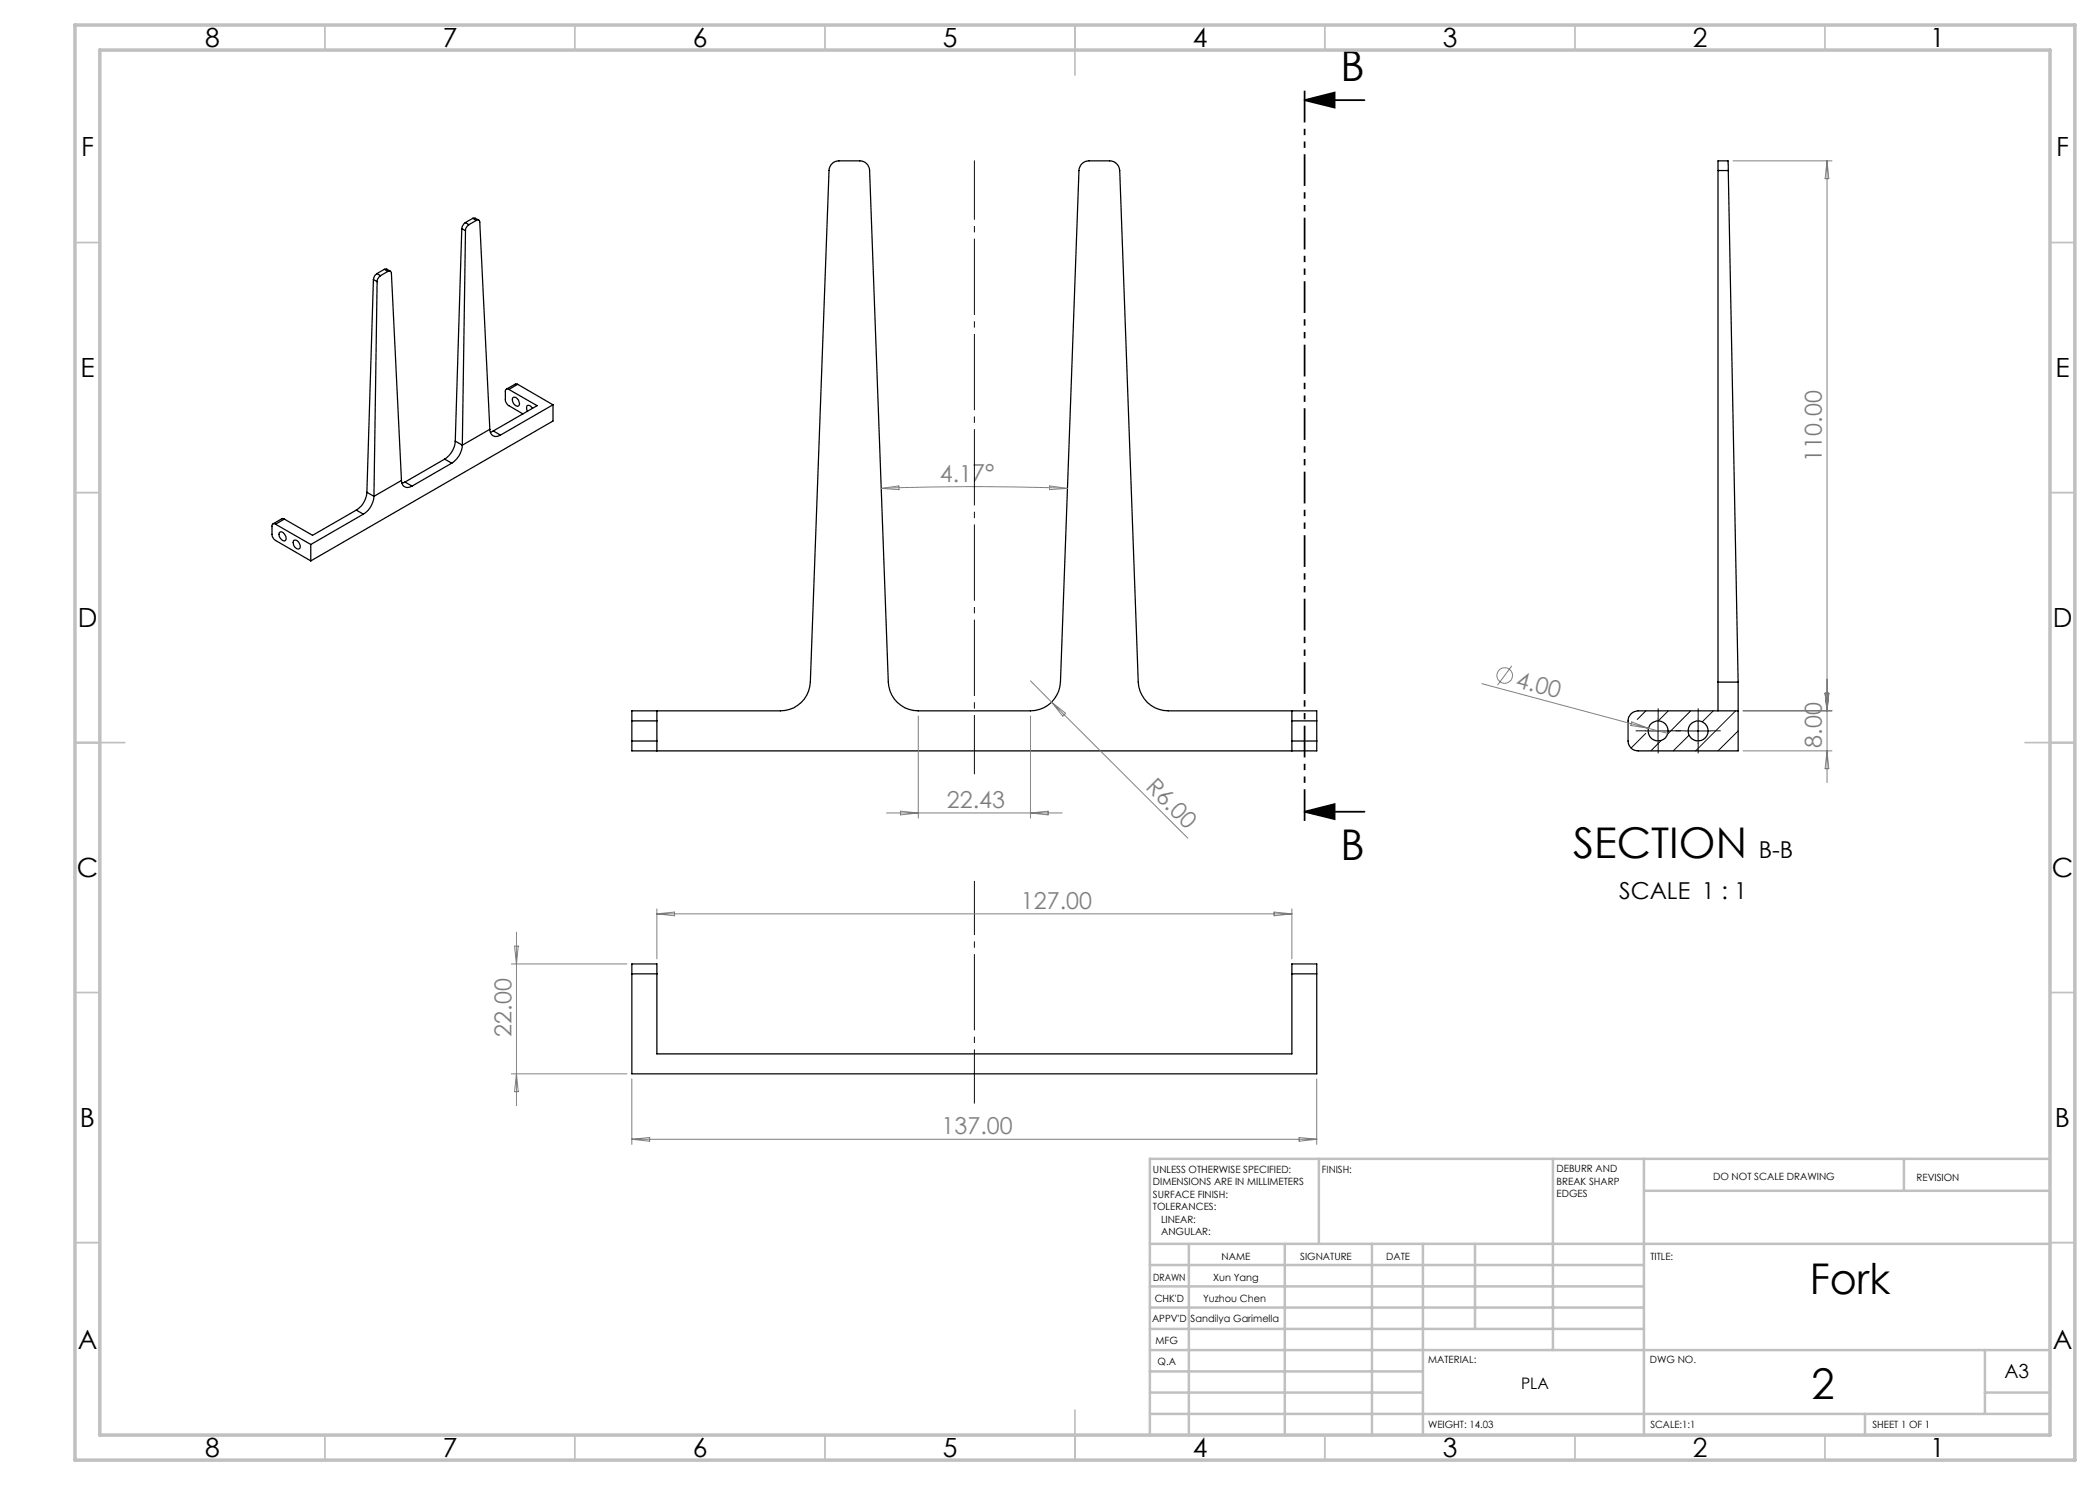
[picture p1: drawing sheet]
<svg xmlns="http://www.w3.org/2000/svg" width="420mm" height="297mm" viewBox="0 0 420 297" stroke-linecap="round" stroke-linejoin="round" font-family="sans-serif">
<g fill="none" stroke="#000" stroke-width=".25">
<path d="M343.6 34.1v-1.9h2l.1 1.9M343.6 34.1h2.1M343.6 34.1v102.3M345.7 34.1l1.9 102.3M74.7 55.9l.7 .4M74.7 55.9l-1.3 42.6M75.4 54.7a1.62 1.62 0 0 0-.7 1.2M75.4 54.7l.7 .4M75.4 56.3l-.6 43M76.1 55.1l-.6 .7-.1 .5M76.9 53.9l.4-.1 .8 .5M76.9 53.9l.7 .4"/>
<path d="M76.9 53.9l-1.5 .8M77.6 54.3a.44 .44 0 0 1 .5-.1 .44 .44 0 0 1 .2 .5l2 41.4M77.6 54.3l-1.5 .8M92.4 45.7l.7 .4M92.4 45.7l-1.3 42.5M93.1 44.5l-.6 .7-.1 .5M93.1 44.5l.7 .4M93.1 46.1l-.6 42.9M93.8 44.9a1.56 1.56 0 0 0-.7 1.2M94.5 43.7l.4-.1 .8 .4M94.5 43.7l.8 .4M94.5 43.7l-1.4 .8"/>
<path d="M95.3 44.1a.42 .42 0 0 1 .4-.1 .42 .42 0 0 1 .3 .5l2 41.4M95.3 44.1l-1.5 .8M101.8 77.9a.42 .42 0 0 0-.5-.1 .42 .42 0 0 0-.2 .5v1.6a1.62 1.62 0 0 0 .7 1.2l2.8 1.7M101.8 77.9l5.6 3.2-8.7 5.1M102.7 79.5a1.13 1.13 0 0 1 1 .6 1.13 1.13 0 0 1-.1 1.1 1.2 1.2 0 0 1-.9-1.7zM103.5 76.9l-.3-.1-1.9 1M103.5 76.9l-1.7 1M103.5 76.9l7.1 4.1M73.4 98.5a4.6 4.6 0 0 1-2.1 3.5M73.4 98.5l1.4 .8M74.8 99.3a4.6 4.6 0 0 1-2.1 3.5M80.3 96.1a1.3 1.3 0 0 0 .7 1.3 1.3 1.3 0 0 0 1.4-.2"/>
<path d="M80.3 96.1l-5.5 3.2M81 96.4l-.6 .3M81 96.4l1.4 .8M88.9 91.8l1.4 .8M88.9 91.8l-7.9 4.6M90.3 92.6l-7.9 4.6M91.1 88.2a4.7 4.7 0 0 1-2.2 3.6M91.1 88.2l1.4 .8M92.5 89a4.5 4.5 0 0 1-2.2 3.6M98 85.9a1.3 1.3 0 0 0 .6 1.3 1.3 1.3 0 0 0 1.5-.2M98 85.9l-5.5 3.1M98.7 86.2l-.6 .3"/>
<path d="M98.7 86.2l1.4 .8M106.5 81.7a.78 .78 0 0 0-1.1-.5l-.1 .4 .2 .7M110.6 81l-10.5 6M110.6 81v3.2l-48.4 28M55.1 104.8a.42 .42 0 0 0-.5 0 .42 .42 0 0 0-.2 .4v1.7a1.6 1.6 0 0 0 .7 1.2l7.1 4.1M55.1 104.8l7.1 4.1M55.9 106.5a.78 .78 0 0 1 1.2 .6 .55 .55 0 0 1 .1 .8 .55 .55 0 0 1-.7 .2 1.3 1.3 0 0 1-.6-1.6zM56.9 103.8l-.5-.1-1.8 1.1M56.9 103.8l-1.8 1M58.7 108.2a1 1 0 0 1 1.3 1 .49 .49 0 0 1-.3 .6 .49 .49 0 0 1-.6-.2l-.4-.7zM62.2 108.9v3.3M71.3 102l1.4 .8"/>
<path d="M71.3 102l-8.8 5.1-5.6-3.3M72.7 102.8l-10.5 6.1M343.6 136.4v5.8M343.6 136.4h4M347.6 136.4v5.8M126.4 148.2v2h136.9v-2M126.4 144.2v-2h29.7a6 6 0 0 0 6-5.8l3.7-102.3a1.99 1.99 0 0 1 2-1.9h4.1a1.99 1.99 0 0 1 2 1.9l3.8 102.3a6 6 0 0 0 6 5.8h22.4a6 6 0 0 0 6-5.8l3.7-102.3a1.99 1.99 0 0 1 2-1.9h4.1a2.05 2.05 0 0 1 2 1.9l3.7 102.3a6 6 0 0 0 6 5.8h29.7v2M126.4 148.2h5M126.4 144.2h5M126.4 144.2v4M131.4 148.2v2M131.4 142.2v2"/>
<path d="M131.4 144.2v4M258.4 148.2v2M258.4 142.2v2M258.4 148.2h4.9M258.4 144.2v4M258.4 144.2h4.9M263.3 144.2v4M326.2 142.8l.6-.5 .8-.1h20v8h-20a1.99 1.99 0 0 1-2-2v-4a1.78 1.78 0 0 1 .6-1.4zM126.4 194.8v-2h5v2M126.4 194.8v20h136.9v-20M126.4 194.8h5M131.4 194.8v16h127v-16"/>
<path d="M258.4 194.8v-2h4.9v2M258.4 194.8h4.9"/>
<circle cx="331.6" cy="146.2" r="2"/>
<circle cx="339.6" cy="146.2" r="2"/>
</g>
<g fill="none" stroke="#000" stroke-width=".2">
<path d="M329.1 146.2h5M329.1 146.7l-2.9 2.9M329.2 142.2l-1.8 1.7M331.6 143.7v5M332.2 148.1l-2 2.1M333.7 142.2l-2.1 2M337.1 146.2h5M337.8 147l-3.2 3.2M338.1 142.2l-4.6 4.6M339.6 143.7v5M342.7 142.2l-2.2 2.2M347.1 142.2l-8 8"/>
<path d="M347.6 146.2l-4 4"/>
</g>
<g fill="none" stroke="#808080" stroke-width=".2">
<path d="M346.6 32.2h19.8M365.4 32.2v124.3M365.4 32.2l.4 3.5h-.8zM176.2 97.7a487 487 0 0 1 37.3 0M176.2 97.7l3.6-.5v.7zM209.9 97.2l3.6 .5-3.6 .2zM206.1 136.2l4.2 4.2M296.4 136.7l33.3 9M302.4 133.2l-2.9 3.8M365 138.6h.8l-.4 3.6zM183.7 143.2v20.4M206.1 143.2v20.4"/>
<path d="M210.3 140.4l27.3 27.2M210.3 140.4l2.8 2.3-.6 .5zM326.4 144.4l3.3 1.3-3.6-.6zM329.7 145.7l3.9 1M348.6 150.2h17.8M348.6 142.2h17.8M365.4 150.2l.4 3.5h-.8zM177.3 162.6h35.1M180.1 162.2l3.6 .4-3.6 .4zM206.1 162.6l3.5-.4v.8zM102.3 192.8h23.1M102.9 189.2h.7l-.3 3.6z"/>
<path d="M103.3 186.4v34.7M131.4 181.8v10M131.4 182.8h127M131.4 182.8l3.5-.4v.8zM254.8 182.4l3.6 .4-3.6 .4zM258.4 181.8v10M102.3 214.8h23.1M103.3 214.8l.3 3.5h-.7zM126.4 215.8v13.1M263.3 215.8v13.1M126.4 227.9h136.9M126.4 227.9l3.5-.4v.7z"/>
<path d="M259.8 227.5l3.5 .4-3.5 .3z"/>
<circle cx="300.9" cy="135.1" r="1.55"/>
</g>
<path d="M260.9 20l6-1.5v3zM260.9 20h12M260.9 162.3l6-1.5v3zM260.9 162.3h12" fill="none" stroke="#000" stroke-width=".35"/>
<path d="M194.9 176.2v44.5" fill="none" stroke="#000" stroke-width=".2" stroke-dasharray="15.2 1.3 1.3 1.3" stroke-dashoffset="4.4" stroke-linecap="butt"/>
<path d="M329.1 146.2h-2M331.6 143.7v-2M331.6 148.7v2M334.1 146.2h2M337.1 146.2h-2M339.6 143.7v-2M339.6 148.7v2M342.1 146.2h2" fill="none" stroke="#000" stroke-width=".2" stroke-dasharray="15.2 1.3 1.3 1.3" stroke-linecap="butt"/>
<path d="M194.9 32.1v122.7" fill="none" stroke="#000" stroke-width=".2" stroke-dasharray="15.2 1.3 1.3 1.3" stroke-dashoffset="3.4" stroke-linecap="butt"/>
<path d="M260.9 18v146.3" fill="none" stroke="#000" stroke-width=".35" stroke-dasharray="6.3 1.3 1.3 1.3 1.3 1.3" stroke-dashoffset="-.1" stroke-linecap="butt"/>
<g fill="none" stroke="#c0c0c0" stroke-width=".35">
<path d="M65 5v5M115 5v5M165 5v5M215 5v10M265 5v5M315 5v5M365 5v5M15 48.5h5M410 48.5h5M15 98.5h5M410 98.5h5M15 148.5h10"/>
<path d="M405 148.5h10M15 198.5h5M410 198.5h5M15 248.5h5M410 248.5h5M65 287v5M115 287v5M165 287v5M215 282v10M265 287v5M315 287v5M365 287v5"/>
</g>
<g fill="none" stroke="#c0c0c0" stroke-width=".5">
<path d="M263.8 231.8v17M310.6 231.8v38.2M328.8 231.8v55.2M328.8 238.2h81.2M380.8 231.8v6.4M410 231.8h-180v55.2M230 248.8h180M230 257.3h98.8M230 253h98.8M237.8 248.8v38.2M257 248.8v38.2M274.4 248.8v38.2"/>
<path d="M284.6 248.8v38.2M295 248.8v17M230 265.8h98.8M230 261.5h98.8M230 278.5h54.6M230 274.3h54.6M230 270h180M397 278.5h13M397 270v12.8M230 282.8h180M373 282.8v4.2"/>
</g>
<path d="M15 5h400v287h-400zM20 10h390v277h-390z" fill="none" stroke="#c0c0c0" stroke-width=".7"/>
<path d="M260.9 20l6-1.5v3zM260.9 162.3l6-1.5v3z" fill="#000"/>
<g font-size="8.5">
<text x="268.1" y="16.2">B</text>
<text x="268.1" y="172">B</text>
<text x="314.6" y="171.5">SECTION</text>
<text x="361.9" y="258.8">Fork</text>
<text x="362.3" y="279.7">2</text>
</g>
<g font-size="5.3">
<text x="41" y="9.5">8</text>
<text x="88.5" y="9.5">7</text>
<text x="138.5" y="9.5">6</text>
<text x="188.5" y="9.5">5</text>
<text x="238.5" y="9.5">4</text>
<text x="288.5" y="9.5">3</text>
<text x="338.5" y="9.5">2</text>
<text x="386" y="9.5">1</text>
<text x="16.2" y="31.2">F</text>
<text x="411.2" y="31.2">F</text>
<text x="16.1" y="75.5">E</text>
<text x="411.1" y="75.5">E</text>
<text x="15.5" y="125.5">D</text>
<text x="410.5" y="125.5">D</text>
<text x="15.4" y="175.5">C</text>
<text x="410.4" y="175.5">C</text>
<text x="16" y="225.5">B</text>
<text x="411" y="225.5">B</text>
<text x="15.5" y="269.7">A</text>
<text x="410.5" y="269.7">A</text>
<text x="41" y="291.5">8</text>
<text x="88.5" y="291.5">7</text>
<text x="138.5" y="291.5">6</text>
<text x="188.5" y="291.5">5</text>
<text x="238.5" y="291.5">4</text>
<text x="288.5" y="291.5">3</text>
<text x="338.5" y="291.5">2</text>
<text x="386" y="291.5">1</text>
</g>
<g font-size="4.7" fill="#808080">
<text x="364.4" y="92.3" transform="rotate(-90 364.4 92.3)">110.00</text>
<text x="188" y="96.3">4.17°</text>
<text x="303" y="137.4" transform="rotate(15 303 137.4)">4.00</text>
<text x="364.4" y="149.5" transform="rotate(-90 364.4 149.5)">8.00</text>
<text x="189.4" y="161.6">22.43</text>
<text x="229" y="157.6" transform="rotate(45 229 157.6)">R6.00</text>
<text x="204.2" y="181.8">127.00</text>
<text x="102.3" y="207.3" transform="rotate(-90 102.3 207.3)">22.00</text>
<text x="188.3" y="226.8">137.00</text>
</g>
<g font-size="4.7">
<text x="351.7" y="171.5">B-B</text>
<text x="323.8" y="179.7">SCALE 1 : 1</text>
</g>
<text font-size="3.9" x="400.9" y="275.5">A3</text>
<text font-size="3.2" x="304.2" y="277.9">PLA</text>
<g font-size="2">
<text x="230.6" y="234.6">UNLESS OTHERWISE SPECIFIED:</text>
<text x="230.6" y="237.1">DIMENSIONS ARE IN MILLIMETERS</text>
<text x="230.6" y="239.6">SURFACE FINISH:</text>
<text x="264.4" y="234.6">FINISH:</text>
<text x="311.3" y="234.5">DEBURR AND</text>
<text x="311.3" y="237">BREAK SHARP</text>
<text x="311.3" y="239.5">EDGES</text>
<text x="342.6" y="236">DO NOT SCALE DRAWING</text>
<text x="383.3" y="236.2">REVISION</text>
<text x="230.6" y="242.1">TOLERANCES:</text>
<text x="232.2" y="244.6">LINEAR:</text>
<text x="232.2" y="247.1">ANGULAR:</text>
<text x="244.3" y="252">NAME</text>
<text x="260" y="251.9">SIGNATURE</text>
<text x="277.2" y="251.9">DATE</text>
<text x="330.1" y="251.9">TITLE:</text>
<text x="230.6" y="256.1">DRAWN</text>
<text x="242.6" y="256.1">Xun Yang</text>
<text x="230.9" y="260.3">CHK'D</text>
<text x="240.6" y="260.3">Yuzhou Chen</text>
<text x="230.4" y="264.4">APPV'D</text>
<text x="231.1" y="268.8">MFG</text>
<text x="238.1" y="264.4">Sandilya Garimella</text>
<text x="231.5" y="273">Q.A</text>
<text x="285.6" y="272.5">MATERIAL:</text>
<text x="330" y="272.5">DWG NO.</text>
<text x="285.6" y="285.5">WEIGHT: 14.03</text>
<text x="330.1" y="285.6">SCALE:1:1</text>
<text x="374.5" y="285.6">SHEET 1 OF 1</text>
</g>
</svg>
